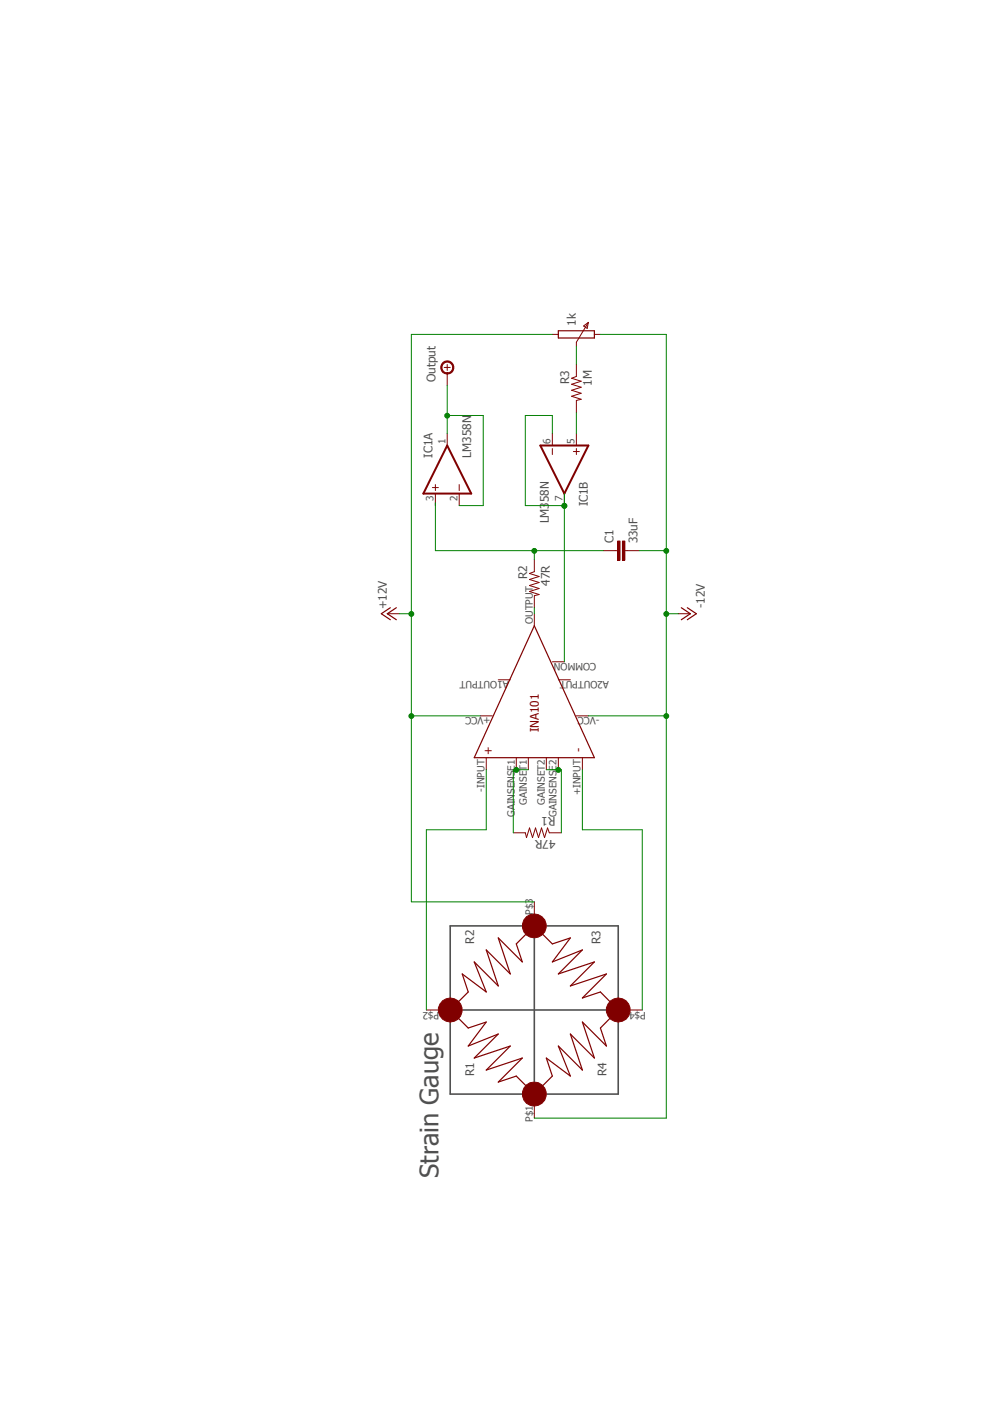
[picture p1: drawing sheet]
<svg xmlns="http://www.w3.org/2000/svg" width="210mm" height="297mm" viewBox="0 0 210 297" stroke-linecap="round" stroke-linejoin="round" font-family="sans-serif">
<path d="M79.3 65.7l70.3 184.7M149.6 65.7l-70.3 184.7" fill="none" stroke="#fff" stroke-width=".21"/>
<path d="M95.2 195.7h35.5v35.6h-35.5zM112.9 195.7v35.6M95.2 213.5h35.5" fill="none" stroke="#505050" stroke-width=".34"/>
<path d="M112.9 132.3l12.7 27.9h-25.4zM97.7 205.9l5.1 3.8-2.6-6.3 5.1 5-2.5-7.6 5.1 5.1-2.6-7.6 5.1 5.1-1.3-3.8 3.8-3.9 3.9 3.9 3.8-1.3-3.8 5.1 6.3-2.6-5.1 5.1 7.6-2.5-5 5 7.6-2.5-5.1 5.1 3.8-1.3 3.8 3.8-3.8 3.8 1.3 3.8-5.1-5 2.5 7.6-5-5.1 2.5 7.6-5.1-5.1 2.6 6.4-5.1-3.8 1.3 3.8-3.9 3.8-3.8-3.8-3.8 1.3 5.1-5.1-7.6 2.5 5.1-5.1-7.7 2.6 5.1-5.1-6.3 2.5 3.8-5-3.8 1.2-3.8-3.8 3.8-3.8z" fill="none" stroke="#800000" stroke-width=".25"/>
<g fill="none" stroke="#800000" stroke-width=".21">
<path d="M94.5 91.7v2.5M116.8 91.7v2.5M116.8 94.8v1.3M121.2 95.5h1.3M121.8 91.7v2.5M121.8 94.8v1.3M91.4 103.1h1.3M92 102.4v1.3M92 104.4v2.5M97.1 102.4v1.3M97.1 104.4v2.5M119.3 104.4v2.5"/>
<path d="M112.9 129.8v2.5M116.8 139.9h2.5M101.5 151.3h2.6M105.3 143.7h2.6M118 143.7h2.6M121.8 151.3h2.6M102.8 160.2v2.5M108.5 176.1h2.5l.3 1 .6-2.1 .7 2.1 .6-2.1 .6 2.1 .7-2.1 .6 2.1 .6-2.1 .4 1.1h2.6M109.1 160.2v2.5M111.7 160.2v2.5M115.5 160.2v2.5M118 160.2v2.5"/>
<path d="M123.1 160.2v2.5M112.9 190.7v3.1M90.1 213.5h3.1M132.7 213.5h3.1M112.9 233.3v3.1"/>
<circle cx="112.9" cy="194.8" r=".98"/>
<circle cx="94.2" cy="213.6" r=".98"/>
<circle cx="131.7" cy="213.6" r=".98"/>
<circle cx="112.9" cy="232.3" r=".98"/>
</g>
<path d="M94.5 94.2l5.1 10.2h-10.1zM114.2 94.2h10.2l-5.1 10.2z" fill="none" stroke="#800000" stroke-width=".42"/>
<circle cx="112.9" cy="231.3" r="2.54" fill="#800000"/>
<circle cx="112.9" cy="231.3" r="2.54" fill="none" stroke="#800000" stroke-width=".21"/>
<circle cx="130.7" cy="213.5" r="2.53" fill="#800000"/>
<circle cx="130.7" cy="213.5" r="2.53" fill="none" stroke="#800000" stroke-width=".21"/>
<circle cx="112.9" cy="195.7" r="2.54" fill="#800000"/>
<circle cx="112.9" cy="195.7" r="2.54" fill="none" stroke="#800000" stroke-width=".21"/>
<circle cx="95.2" cy="213.5" r="2.53" fill="#800000"/>
<g fill="none" stroke="#800000" stroke-width=".21">
<path d="M112.9 118.3v2.6l-1 .3 2.1 .7-2.1 .6 2.1 .6-2.1 .7 2.1 .6-2.1 .7 2.1 .6-1.1 .2v2.6M130 116.4h.6M132.1 116.4h.5M81.9 129.8h2.5M143.4 129.8h2.5"/>
<circle cx="95.2" cy="213.5" r="2.53"/>
</g>
<path d="M82.5 128.5l-1.9 1.3 1.9 1.2M83.8 128.5l-1.9 1.3 1.9 1.2M144 128.5l1.9 1.3-1.9 1.2M145.3 128.5l1.9 1.3-1.9 1.2" fill="none" stroke="#800000" stroke-width=".25"/>
<path d="M130.6 114.4h.5v4h-.5z" fill-rule="evenodd" fill="#800000"/>
<path d="M130.6 114.4h.5v4h-.5z" fill="none" stroke="#800000" stroke-width=".21"/>
<path d="M131.6 114.4h.5v4h-.5z" fill-rule="evenodd" fill="#800000"/>
<path d="M93.9 77.7h1.3M94.5 77v1.3M127.6 116.4h2.4M131.6 114.4h.5v4h-.5zM132.6 116.4h2.5" fill="none" stroke="#800000" stroke-width=".21"/>
<path d="M93.6 76.6a1.39 1.39 0 0 1 2.3 .6 1.39 1.39 0 0 1-1.4 1.9v-.3a1.15 1.15 0 0 1-.9-1.7 1.15 1.15 0 0 1 1.9-.2 1.15 1.15 0 0 1-.5 1.9h-.5v.3a1.39 1.39 0 0 1-1.3-.9 1.39 1.39 0 0 1 .4-1.6z" fill-rule="evenodd" fill="#800000"/>
<path d="M93.6 76.6a1.39 1.39 0 0 1 2.3 .6 1.39 1.39 0 0 1-1.4 1.9v-.3a1.15 1.15 0 0 1-.9-1.7 1.15 1.15 0 0 1 1.9-.2 1.15 1.15 0 0 1-.5 1.9h-.5v.3a1.39 1.39 0 0 1-1.3-.9 1.39 1.39 0 0 1 .4-1.6zM94.5 79v2.5M116.8 70.7h1.2M121.8 77v2.6l-1 .4 2.1 .6-2.1 .6 2.1 .7-2.1 .6 2.1 .6-2.1 .7 2.1 .6-1.1 .3v2.5M123.4 68.9l1-.7-.3 1.2zM124.4 68.2l-2.6 4.1v.9M125.6 70.7h1.3" fill="none" stroke="#800000" stroke-width=".21"/>
<path d="M118 69.9h7.6v1.6h-7.6z" fill="none" stroke="#800000" stroke-width=".25"/>
<path d="M111.7 162.7h-3.2v13.4" fill="none" stroke="#008000" stroke-width=".21"/>
<circle cx="109.1" cy="162.8" r=".51" fill="#008000"/>
<g fill="none" stroke="#008000" stroke-width=".21">
<path d="M115.5 162.7h3.2v13.4"/>
<circle cx="109.1" cy="162.8" r=".51"/>
</g>
<circle cx="118" cy="162.8" r=".51" fill="#008000"/>
<g fill="none" stroke="#008000" stroke-width=".21">
<path d="M92 106.3v10.1h35.6M112.9 116.4v1.9M112.9 128.5v1.3M102.8 162.7v12.7h-12.7v38.1M123.1 162.7v12.7h12.7v38.1"/>
<circle cx="118" cy="162.8" r=".51"/>
</g>
<circle cx="112.9" cy="116.5" r=".51" fill="#008000"/>
<g fill="none" stroke="#008000" stroke-width=".21">
<path d="M94.5 81.5v10.2M94.5 87.8h7.7v19.1h-5.1"/>
<circle cx="112.9" cy="116.5" r=".51"/>
</g>
<circle cx="94.5" cy="87.9" r=".51" fill="#008000"/>
<g fill="none" stroke="#008000" stroke-width=".21">
<path d="M116.8 91.7v-3.9h-5.8v19.1h8.3M119.3 104.4v35.5"/>
<circle cx="94.5" cy="87.9" r=".51"/>
</g>
<circle cx="119.3" cy="106.9" r=".51" fill="#008000"/>
<circle cx="119.3" cy="106.9" r=".51" fill="none" stroke="#008000" stroke-width=".21"/>
<circle cx="119.3" cy="106.9" r=".51" fill="#008000"/>
<g fill="none" stroke="#008000" stroke-width=".21">
<path d="M121.8 73.2v3.8M140.8 70.7v165.7h-27.9M121.8 87.2v4.5M135.1 116.4h5.7M124.4 151.3h16.4"/>
<circle cx="119.3" cy="106.9" r=".51"/>
</g>
<circle cx="140.8" cy="116.5" r=".51" fill="#008000"/>
<circle cx="140.8" cy="116.5" r=".51" fill="none" stroke="#008000" stroke-width=".21"/>
<circle cx="140.8" cy="151.4" r=".51" fill="#008000"/>
<g fill="none" stroke="#008000" stroke-width=".21">
<path d="M126.9 70.7h13.9M140.8 129.8h2.6"/>
<circle cx="140.8" cy="151.4" r=".51"/>
</g>
<circle cx="140.8" cy="129.8" r=".51" fill="#008000"/>
<g fill="none" stroke="#008000" stroke-width=".21">
<path d="M116.8 70.7h-29.8v59.1M101.5 151.3h-14.5v39.4h25.9"/>
<circle cx="140.8" cy="129.8" r=".51"/>
</g>
<circle cx="86.9" cy="151.4" r=".51" fill="#008000"/>
<g fill="none" stroke="#008000" stroke-width=".21">
<path d="M84.4 129.8h2.6v21.5"/>
<circle cx="86.9" cy="151.4" r=".51"/>
</g>
<circle cx="86.9" cy="129.8" r=".51" fill="#008000"/>
<circle cx="86.9" cy="129.8" r=".51" fill="none" stroke="#008000" stroke-width=".21"/>
<text font-size="5.4" fill="#505050" x="92.7" y="249.1" transform="rotate(-90 92.7 249.1)">Strain Gauge</text>
<g font-size="2.5" fill="#505050">
<text x="121.7" y="68.9" transform="rotate(-90 121.7 68.9)">1k</text>
<text x="92" y="80.9" transform="rotate(-90 92 80.9)">Output</text>
<text x="120.3" y="81.2" transform="rotate(-90 120.3 81.2)">R3</text>
<text x="125.1" y="81.6" transform="rotate(-90 125.1 81.6)">1M</text>
<text x="91.4" y="96.7" transform="rotate(-90 91.4 96.7)">IC1A</text>
<text x="99.6" y="96.7" transform="rotate(-90 99.6 96.7)">LM358N</text>
<text x="124.2" y="107.1" transform="rotate(-90 124.2 107.1)">IC1B</text>
<text x="116" y="110.7" transform="rotate(-90 116 110.7)">LM358N</text>
<text x="129.7" y="114.9" transform="rotate(-90 129.7 114.9)">C1</text>
<text x="134.7" y="114.9" transform="rotate(-90 134.7 114.9)">33uF</text>
<text x="111.5" y="122.5" transform="rotate(-90 111.5 122.5)">R2</text>
<text x="116.2" y="123.9" transform="rotate(-90 116.2 123.9)">47R</text>
<text x="81.7" y="128.8" transform="rotate(-90 81.7 128.8)">+12V</text>
<text x="149" y="128.5" transform="rotate(-90 149 128.5)">-12V</text>
<text x="117.4" y="172.8" transform="rotate(-180 117.4 172.8)">R1</text>
<text x="117.4" y="177.6" transform="rotate(-180 117.4 177.6)">47R</text>
<text x="100.2" y="199.6" transform="rotate(-90 100.2 199.6)">R2</text>
<text x="126.9" y="199.6" transform="rotate(-90 126.9 199.6)">R3</text>
<text x="100.2" y="227.5" transform="rotate(-90 100.2 227.5)">R1</text>
<text x="128.2" y="227.5" transform="rotate(-90 128.2 227.5)">R4</text>
</g>
<g font-size="2.5" fill="#800000">
<text x="113.9" y="154.8" transform="rotate(-90 113.9 154.8)">INA101</text>
<text x="104.1" y="159.6" transform="rotate(-90 104.1 159.6)">+</text>
<text x="123.1" y="159" transform="rotate(-90 123.1 159)">-</text>
</g>
<g font-size="2.1" fill="#505050">
<text x="94.2" y="93.9" transform="rotate(-90 94.2 93.9)">1</text>
<text x="116.4" y="93.9" transform="rotate(-90 116.4 93.9)">6</text>
<text x="121.5" y="93.9" transform="rotate(-90 121.5 93.9)">5</text>
<text x="91.7" y="105.9" transform="rotate(-90 91.7 105.9)">3</text>
<text x="96.7" y="105.9" transform="rotate(-90 96.7 105.9)">2</text>
<text x="118.9" y="105.9" transform="rotate(-90 118.9 105.9)">7</text>
<text x="112.6" y="131.9" transform="rotate(-90 112.6 131.9)">OUTPUT</text>
<text x="126" y="140.3" transform="rotate(-180 126 140.3)">COMMON</text>
<text x="107.5" y="144.1" transform="rotate(-180 107.5 144.1)">A1OUTPUT</text>
<text x="128.7" y="144.1" transform="rotate(-180 128.7 144.1)">A2OUTPUT</text>
<text x="103.7" y="151.7" transform="rotate(-180 103.7 151.7)">+VCC</text>
<text x="126.7" y="151.7" transform="rotate(-180 126.7 151.7)">-VCC</text>
<text x="102.4" y="167.3" transform="rotate(-90 102.4 167.3)">-INPUT</text>
<text x="108.8" y="172.7" transform="rotate(-90 108.8 172.7)">GAINSENSE1</text>
<text x="111.3" y="170.2" transform="rotate(-90 111.3 170.2)">GAINSET1</text>
<text x="115.1" y="170.2" transform="rotate(-90 115.1 170.2)">GAINSET2</text>
<text x="117.6" y="172.7" transform="rotate(-90 117.6 172.7)">GAINSENSE2</text>
<text x="122.7" y="168.1" transform="rotate(-90 122.7 168.1)">+INPUT</text>
<text x="112.6" y="193.4" transform="rotate(-90 112.6 193.4)">P$3</text>
<text x="92.8" y="213.9" transform="rotate(-180 92.8 213.9)">P$2</text>
<text x="136.5" y="213.9" transform="rotate(-180 136.5 213.9)">P$4</text>
<text x="112.6" y="237.1" transform="rotate(-90 112.6 237.1)">P$1</text>
</g>
</svg>
